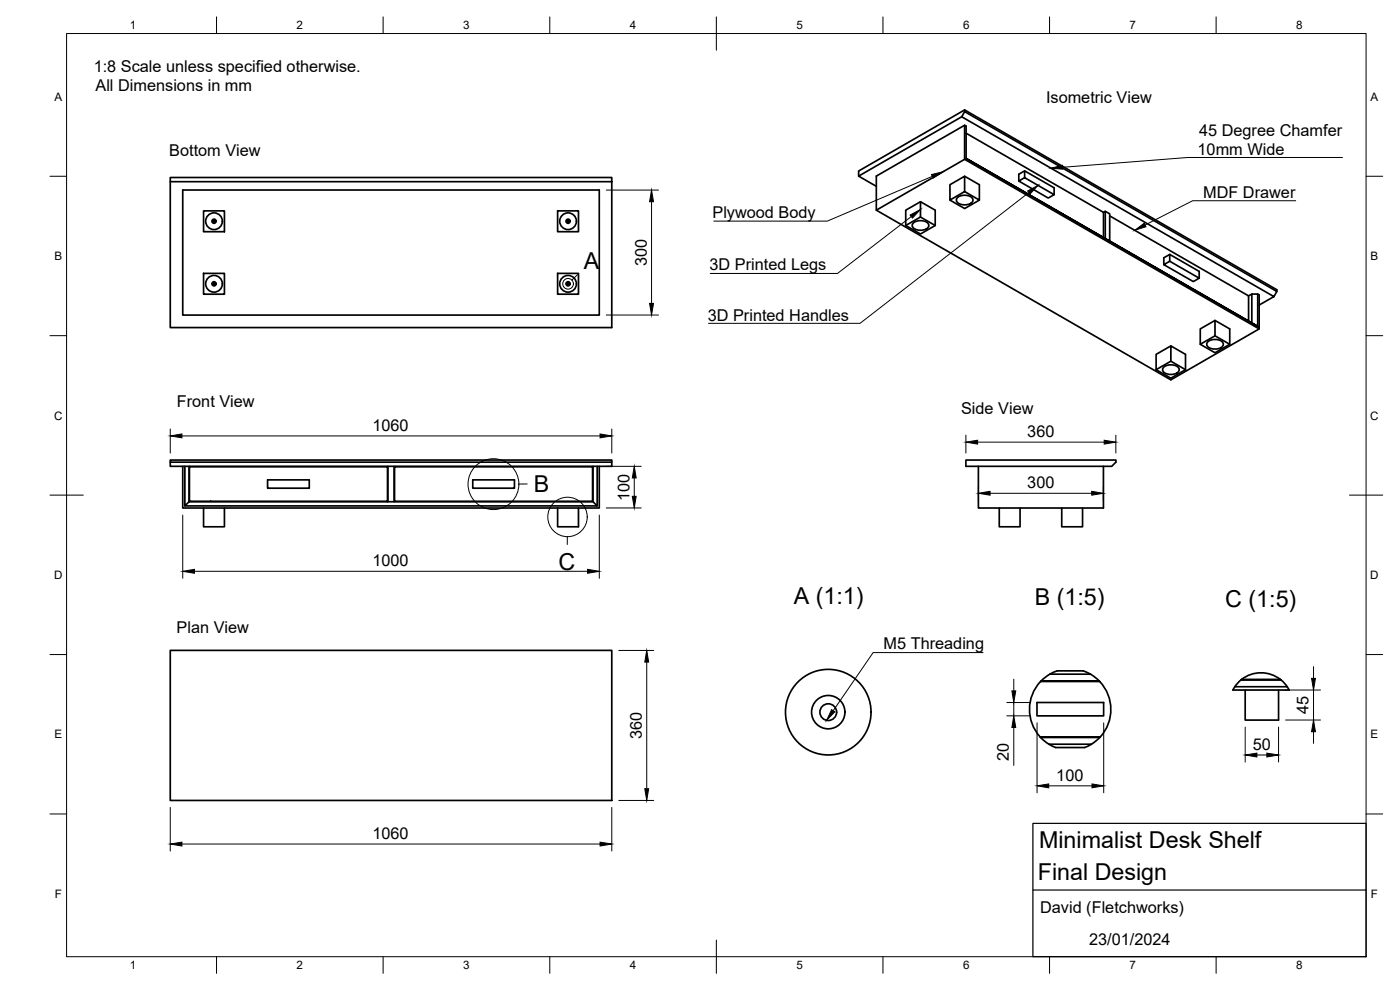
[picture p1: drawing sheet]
<svg xmlns="http://www.w3.org/2000/svg" width="420mm" height="297mm" viewBox="0 0 420 297" stroke-linecap="round" stroke-linejoin="round" font-family="sans-serif">
<!-- layer: Visible -->
<g fill="none" stroke="#000" stroke-width=".51">
<path d="M288.6 35l-30.9 17.8 5.3 3.1M289.5 37.6v10.2l88.4 50.9v-10.2l-.4-.3M289.5 33v.5M289.9 40l41.3 23.7v7.6M51.1 54.5v43.8h132.5v-45h-132.5v1.2h132.5M54.8 57h125.1v37.5h-125.1zM257.7 52.8v-1.5l31.8-18.3 93.7 53.9v.5M285.1 55.4l4.4-2.5v4.6l-4.4 2.5zM287.3 59.3a3.4 3.4 0 0 1 4.6 .4 1.57 1.57 0 0 1-1.8 1.7h-1.2a1.43 1.43 0 0 1-1.5-.5 1.43 1.43 0 0 1-.1-1.6zM289.5 52.9l4.4 2.5v4.6l-4.4-2.5M289.5 47.8l-26.5 15.3M289.9 47.5v-9.7l-.4-.2-26.5 15.2v10.3l88.4 50.9 26.5-15.3"/>
<path d="M305.8 54.3v-2l1.7-1 8.9 5.1v2M305.8 54.3l1.7-1 8.9 5.1-1.8 1zM307.5 51.3v2M61.1 63.3h6.3v6.2h-6.3zM167.3 63.3h6.3v6.2h-6.3zM274.1 66.9a3.4 3.4 0 0 1 4.6 .4 1.57 1.57 0 0 1-1.8 1.7h-1.3a1.43 1.43 0 0 1-1.4-.5 1.43 1.43 0 0 1-.1-1.6zM276.2 60.5l-4.4 2.6v4.6l4.4 2.5 4.5-2.5v-4.6l-4.5-2.6v4.6l-4.4 2.6M276.2 65.1l4.5 2.6M285.1 60l4.4 2.6 4.4-2.6M331.2 63.7l.5-.3v8.2M331.7 63.4l1.3 .8v8.2M333 64.8l41.7 24v7.6"/>
<path d="M349.3 79.4v-2l1.7-1.1 8.9 5.1v2.1M349.3 79.4l1.7-1 8.9 5.1-1.8 1zM351 76.3v2.1M61.1 82h6.3v6.3h-6.3zM167.3 82h6.3v6.3h-6.3zM364.6 96.1l-4.4 2.6v4.6l4.4 2.5 4.5-2.5v-4.6l-4.5-2.6v4.7l-4.4 2.5M375.7 96.9l-85.8-49.4 87.6 50.4-1.8-1v-8.7h1.8v9.7M375.7 88.2l-1 .6M382.3 89l-93.7-54 .9-1.5 93.7 53.9-.9 1.6-4.4 2.5M349.2 110.2a3.4 3.4 0 0 1 4.6 .3 1.57 1.57 0 0 1-1.8 1.8h-1.2a1.43 1.43 0 0 1-1.5-.5 1.43 1.43 0 0 1-.1-1.6zM351.4 103.8l-4.4 2.5v4.6l4.4 2.6 4.4-2.6v-4.6l-4.4-2.5v4.6l-4.4 2.5M351.4 108.4l4.4 2.5"/>
<path d="M362.5 102.6a3.4 3.4 0 0 1 4.6 .3 1.57 1.57 0 0 1-1.8 1.8h-1.3a1.43 1.43 0 0 1-1.4-.6 1.43 1.43 0 0 1-.1-1.5zM364.6 100.8l4.5 2.5M51.1 138.7h132.5v1.2h-132.5zM51.1 138.7v-.7h132.5v.7M54.8 139.9v12.5h125.1v-12.5M55.5 139.9v11.9l1.2-1.3M56.7 139.9v10.6M116.4 139.9v10.6M118.3 139.9v10.6M178 139.9v10.6l1.2 1.3h-123.7M179.2 139.9v11.9M289.9 138h45v.7l-1.2 1.2h-43.8z"/>
<path d="M293.6 139.9v12.5h37.6v-12.5M56.7 150.5h121.3M56.9 140h59.4v10.4h-59.4zM61.1 152.4v5.7h6.3v-5.7M80.3 144h12.5v2.5h-12.5zM118.4 140h59.4v10.4h-59.4zM141.9 144h12.5v2.5h-12.5zM167.3 152.4v5.7h6.3v-5.7M299.9 152.4v5.7h6.2v-5.7M318.6 152.4v5.7h6.3v-5.7M51.1 195.1h132.5v45.1h-132.5zM311.2 210.8h20v4h-20z"/>
<path d="M312.5 204.3h17.3M312.5 204.3l-.2 .2M315.1 202.3l2.2-1h7.7l2.3 1zM315.1 202.3l-2.6 2M327.3 202.3l2.5 2M329.8 204.3a12.2 12.2 0 0 1 .4 16.8M330 204.5h-17.7a12.2 12.2 0 0 0-.2 16.6M370.6 206h15.7M372.4 204.1h12.1M372.7 203.8l-1.4 1.4-1.3 1.8M372.7 203.8a9.5 9.5 0 0 1 11.5 0M372.7 203.8h11.5"/>
<path d="M373.7 207v9.1h10v-9.1M384.2 203.8l.3 .2M384.5 204l1.8 2M386.3 206l.6 1h-16.9M312.1 221.1h18.1M312.1 221.1l.2 .2M312.3 221.3h17.7M312.3 221.3l2.5 2M314.8 223.3h12.7M314.8 223.3l2 1h8.7M330.2 221.1l-2.2 1.9-2.5 1.3"/>
<circle cx="64.2" cy="66.4" r="2.51"/>
<circle cx="64.2" cy="66.4" r=".62"/>
<circle cx="64.2" cy="66.4" r=".31"/>
<circle cx="170.5" cy="66.4" r="2.51"/>
<circle cx="170.5" cy="66.4" r=".62"/>
<circle cx="170.5" cy="66.4" r=".31"/>
<circle cx="64.2" cy="85.1" r="2.51"/>
<circle cx="64.2" cy="85.1" r=".62"/>
<circle cx="64.2" cy="85.1" r=".31"/>
<circle cx="170.5" cy="85.1" r="2.51"/>
<circle cx="170.5" cy="85.1" r=".62"/>
<circle cx="170.5" cy="85.1" r=".31"/>
<circle cx="248.6" cy="213.7" r="12.8"/>
<circle cx="248.6" cy="213.7" r="5"/>
<circle cx="248.6" cy="213.7" r="2.51"/>
</g>
<!-- layer: BORDER -->
<g fill="none" stroke="#000" stroke-width=".3">
<path d="M20 10.1h390v276.9h-390zM65 5.1v5M115 5.1v5M165 5.1v5M215 5.1v10M265 5.1v5M315 5.1v5M365 5.1v5M15 52.9h5M410 52.9h5M15 100.7h5M410 100.7h5"/>
<path d="M15 148.6h10M405 148.6h10M15 196.4h5M410 196.4h5M15 244.2h5M410 244.2h5M65 287v5M115 287v5M165 287v5M215 282.1v9.9M265 287v5M315 287v5"/>
<path d="M365 287v5"/>
</g>
<!-- layer: Detail Boundary -->
<g fill="none" stroke="#000" stroke-width=".3">
<path d="M173.3 82.4l-1.7 1.6M158.2 145.2h-2.5M170.3 161l-.1 2.4"/>
<circle cx="170.5" cy="85.1" r="1.6"/>
<circle cx="148.1" cy="145.3" r="7.6"/>
<circle cx="170.3" cy="155.1" r="5.9"/>
</g>
<!-- layer: TITLEBLOCK -->
<path d="M310 247h100v40h-100zM310 267h100" fill="none" stroke="#000" stroke-width=".36"/>
<!-- layer: Leaders -->
<path d="M279.5 52.4l3.5-.9-3 2zM308.4 57.3l3.1-1.7-2.4 2.6zM315.4 50.5l3.5-.9 .1 1.2zM273.1 64.5l3.1-1.6-2.4 2.5zM340.6 69.1l2.8-2.1 .5 1zM249.6 212.9l.9 .7-2.4 2.5z" fill="#000" stroke="#000" stroke-width=".3"/>
<path d="M279.8 52.9l-31.5 13.4h-34.1M308.8 57.8l-50.7 39.2h-45.5M402.9 47.3h-46.5l-37.5 2.9M273.5 65l-22.2 17h-38.2M388.9 60.2h-31l-14.2 7.3M295 195.8h-33l-12 17.5" fill="none" stroke="#000" stroke-width=".3"/>
<!-- layer: FD_Dimensions -->
<g fill="none" stroke="#000" stroke-width=".3">
<path d="M181.9 57h15.7M195.5 60.5v30.5M181.9 94.5h15.7M51.1 128.7v7.2M54.6 130.8h125.5M181.9 139.9h10.5M183.6 128.7v7.2M289.9 130.6v5.3M293.4 132.7h38M334.9 130.6v5.3M54.8 154.5v19M179.9 154.5v19"/>
<path d="M181.9 152.4h10.5M190.4 143.4v5.5M293.6 145.9v4.4M297.1 148h30.5M331.1 145.9v4.4M58.4 171.4h117.9M185.7 195.2h10.5M194.1 198.7v38M302.2 210.8h6.9M302.2 214.8h6.9M304.2 203.8v3.5M304.2 210.8v4"/>
<path d="M304.2 218.3v11.3M311.2 216.9v21M331.2 216.9v21M373.7 218.2v10.4M383.7 218.2v10.4M385.8 207h10.5M385.8 216h10.5M394.2 200v3.5M394.2 207v9M394.2 219.5v3.5M314.7 235.8h13M377.2 226.5h3"/>
<path d="M51.1 242.3v13.1M54.6 253.2h125.5M183.6 242.3v13.1M185.7 240.2h10.5"/>
</g>
<g fill="#000" stroke="#000" stroke-width=".3">
<path d="M195.5 57l.6 3.5h-1.2zM194.9 91h1.2l-.6 3.5zM51.1 130.8l3.5-.6v1.2zM180.1 130.2l3.5 .6-3.5 .6zM289.9 132.7l3.5-.6v1.2zM331.4 132.1l3.5 .6-3.5 .6zM190.4 139.9l.5 3.5h-1.1zM189.8 148.9h1.1l-.5 3.5zM293.6 148l3.5-.6v1.2zM327.6 147.4l3.5 .6-3.5 .6zM54.8 171.4l3.6-.6v1.2zM176.3 170.8l3.6 .6-3.6 .6z"/>
<path d="M194.1 195.2l.6 3.5h-1.2zM303.7 207.3h1.1l-.6 3.5zM304.2 214.8l.6 3.5h-1.1zM393.6 203.5h1.2l-.6 3.5zM394.2 216l.6 3.5h-1.2zM193.5 236.7h1.2l-.6 3.5zM311.2 235.8l3.5-.6v1.2zM327.7 235.2l3.5 .6-3.5 .6zM373.7 226.5l3.5-.5v1.1zM380.2 226l3.5 .5-3.5 .6zM51.1 253.2l3.5-.5v1.1zM180.1 252.7l3.5 .5-3.5 .6z"/>
</g>
<g font-size="7">
<text x="175.2" y="80.8">A</text>
<text x="160.2" y="147.7">B</text>
<text x="167.6" y="171">C</text>
<text x="238.2" y="181.1">A (1:1)</text>
<text x="310.6" y="181.6">B (1:5)</text>
<text x="367.7" y="182.1">C (1:5)</text>
<text x="311.8" y="254.6">Minimalist Desk Shelf</text>
<text x="311.5" y="264">Final Design</text>
</g>
<g font-size="4.9">
<text x="28.1" y="21.6">1:8 Scale unless specified otherwise.</text>
<text x="28.7" y="27.4">All Dimensions in mm</text>
<text x="313.9" y="30.9">Isometric View</text>
<text x="359.9" y="40.7">45 Degree Chamfer</text>
<text x="50.8" y="46.8">Bottom View</text>
<text x="359.4" y="46.6">10mm Wide</text>
<text x="361.1" y="59.5">MDF Drawer</text>
<text x="213.8" y="65.3">Plywood Body</text>
<text x="194.1" y="79.8" transform="rotate(-90 194.1 79.8)">300</text>
<text x="213" y="81">3D Printed Legs</text>
<text x="212.4" y="96.3">3D Printed Handles</text>
<text x="53.1" y="122">Front View</text>
<text x="288.4" y="124.1">Side View</text>
<text x="111.8" y="129.3">1060</text>
<text x="308.3" y="131.2">360</text>
<text x="308.3" y="146.5">300</text>
<text x="188.9" y="150.4" transform="rotate(-90 188.9 150.4)">100</text>
<text x="111.8" y="170">1000</text>
<text x="53" y="189.9">Plan View</text>
<text x="265.2" y="194.8">M5 Threading</text>
<text x="392.7" y="214.2" transform="rotate(-90 392.7 214.2)">45</text>
<text x="192.6" y="221.7" transform="rotate(-90 192.6 221.7)">360</text>
<text x="376" y="225.1">50</text>
<text x="302.8" y="228.4" transform="rotate(-90 302.8 228.4)">20</text>
<text x="317" y="234.3">100</text>
<text x="111.8" y="251.8">1060</text>
<text x="312.2" y="274">David (Fletchworks)</text>
<text x="326.9" y="283.6">23/01/2024</text>
</g>
<g font-size="3.5">
<text x="39" y="8.8">1</text>
<text x="89" y="8.8">2</text>
<text x="139" y="8.8">3</text>
<text x="189" y="8.8">4</text>
<text x="239" y="8.8">5</text>
<text x="289" y="8.8">6</text>
<text x="339" y="8.8">7</text>
<text x="389" y="8.8">8</text>
<text x="16.3" y="30.2">A</text>
<text x="411.3" y="30.2">A</text>
<text x="16.3" y="78">B</text>
<text x="411.3" y="78">B</text>
<text x="16.2" y="125.9">C</text>
<text x="411.2" y="125.9">C</text>
<text x="16.2" y="173.7">D</text>
<text x="411.2" y="173.7">D</text>
<text x="16.3" y="221.6">E</text>
<text x="411.3" y="221.6">E</text>
<text x="16.4" y="269.4">F</text>
<text x="411.4" y="269.4">F</text>
<text x="39" y="290.8">1</text>
<text x="89" y="290.8">2</text>
<text x="139" y="290.8">3</text>
<text x="189" y="290.8">4</text>
<text x="239" y="290.8">5</text>
<text x="289" y="290.8">6</text>
<text x="339" y="290.8">7</text>
<text x="389" y="290.8">8</text>
</g>
</svg>
